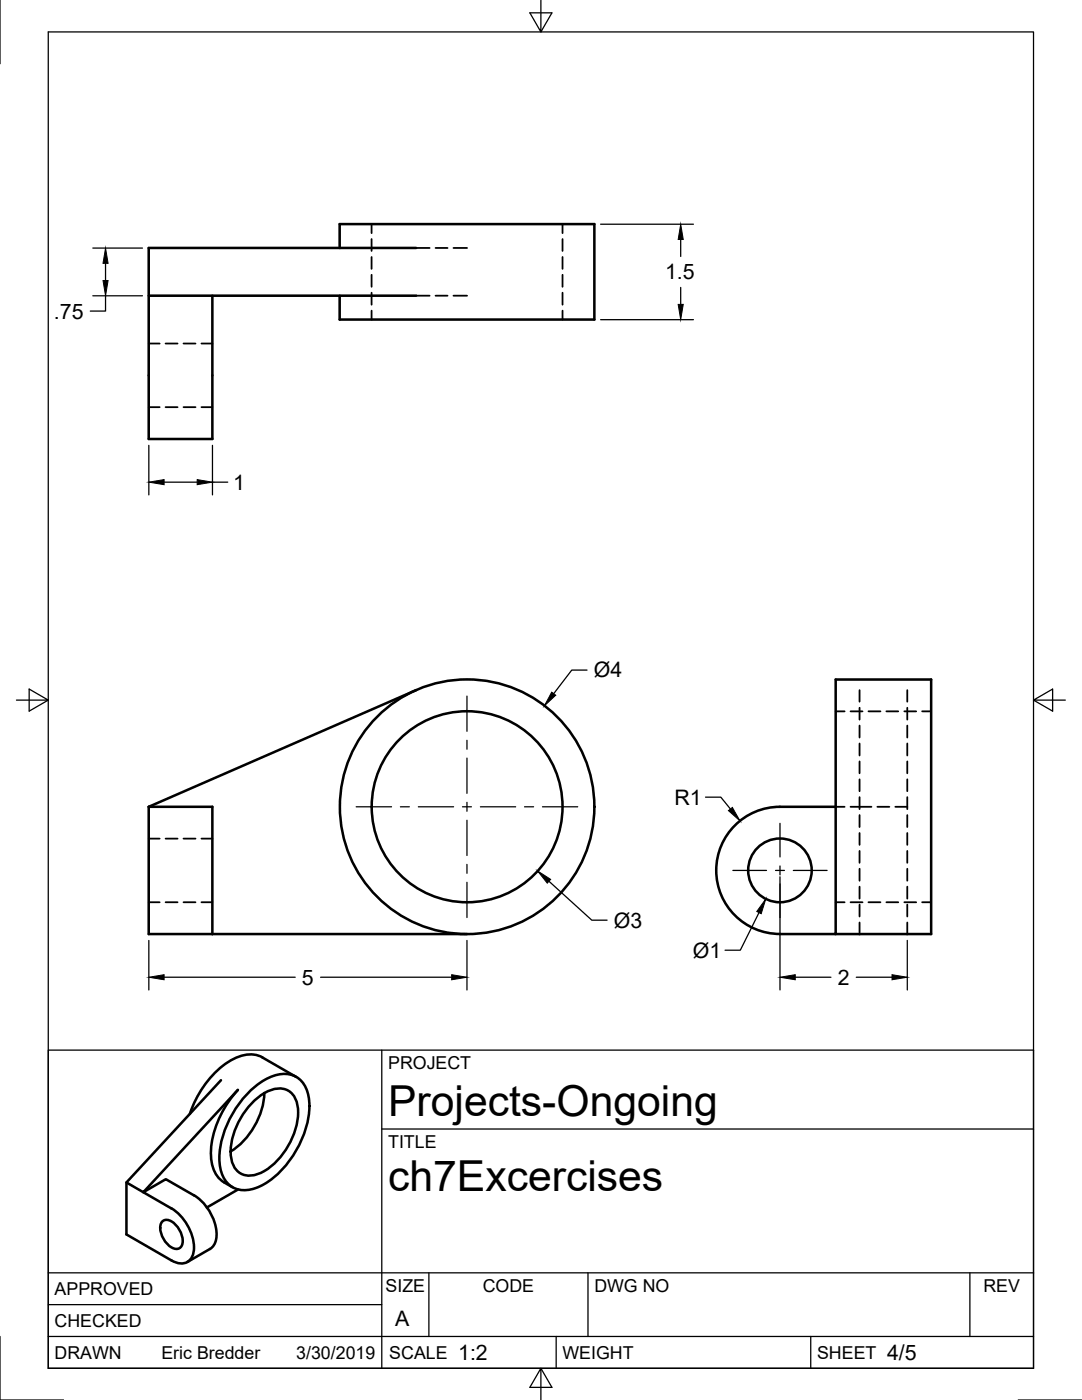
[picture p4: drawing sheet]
<svg xmlns="http://www.w3.org/2000/svg" width="216mm" height="279mm" viewBox="0 0 216 279" stroke-linecap="round" stroke-linejoin="round" font-family="sans-serif">
<!-- layer: Visible -->
<g fill="none" stroke="#000" stroke-width=".51">
<path d="M29.7 59v28.6h12.7v-28.6M67.8 49.5v-4.8h50.8v19.1h-50.8v-4.8M83 49.5h-53.3v9.5h53.3M83 137.7l-53.3 23.3M29.7 161h12.7v25.4M29.7 161v25.4h63.5M166.8 161h-11.2a12.7 12.7 0 0 0-12.7 12.7 12.7 12.7 0 0 0 12.7 12.7h11.2v-50.8h19v50.8h-19M44.1 215.6l-18.9 20.4v10.4l9 5.1M47.5 217.5l-18.9 20.4-3.4-1.9M47.5 217.5a19.3 19.3 0 0 0-5.4 13.7 6.3 6.3 0 0 0 4.3 5.7M49.7 217.9a10.9 10.9 0 0 1 7.3-3.6 5.1 5.1 0 0 1 4.7 5.2 19.4 19.4 0 0 1-6.9 15.3 9.1 9.1 0 0 1-7.2 2.6 5.2 5.2 0 0 1-3.8-5 19.4 19.4 0 0 1 5.9-14.5zM52.3 211l6.8 3.9"/>
<path d="M52.4 211a6.3 6.3 0 0 0-6.2 .5 19.7 19.7 0 0 0-8.3 10.8M52.7 218.1a14.9 14.9 0 0 1-6.7 11.7M47.5 237.4l-6.2 3.6M50.1 220.3a8.7 8.7 0 0 1 5.5-3.1 3.7 3.7 0 0 1 3.8 3.7 14.3 14.3 0 0 1-7.6 13.3 3.8 3.8 0 0 1-5.7-3.3 14.3 14.3 0 0 1 4-10.6zM32.5 243.7a2.07 2.07 0 0 1 2.7 .9 4.2 4.2 0 0 1 1 4.1 1.56 1.56 0 0 1-2.5-.1 4.3 4.3 0 0 1-1.5-4.6zM34.2 241.2l-5.6-3.3 4.5-2.6 5.6 3.3a9.5 9.5 0 0 1 4.4 8.7 2.74 2.74 0 0 1-1.2 2l-4.5 2.6M34.2 241.2a9.7 9.7 0 0 1 4.4 8.6 2.5 2.5 0 0 1-3.6 2.1l-.8-.4"/>
<circle cx="93.2" cy="161" r="25.4"/>
<circle cx="93.2" cy="161" r="19.1"/>
<circle cx="155.6" cy="173.7" r="6.3"/>
</g>
<!-- layer: Hidden -->
<g fill="none" stroke="#000" stroke-width=".36">
<path d="M74.1 44.7v1.8M74.1 47.7v2.4M74.1 51.3v2.4M74.1 54.8v2.4M74.1 58.4v2.4M83 49.5h2.7M83 59h2.7M86.9 49.5h2.4M86.9 59h2.4M90.5 49.5h2.7M90.5 59h2.7M112.2 44.7v1.8"/>
<path d="M112.2 47.7v2.4M112.2 51.3v2.4M112.2 54.8v2.4M112.2 58.4v2.4M29.7 68.6h2.2M33 68.6h2.4M36.6 68.6h2.4M40.2 68.6h2.2M74.1 62v1.8M112.2 62v1.8M29.7 81.3h2.2M33 81.3h2.4"/>
<path d="M36.6 81.3h2.4M40.2 81.3h2.2M171.5 137.7v2.3M181 137.7v2.3M166.8 142h1.7M169.7 142h2.4M171.5 159.1v2.4M171.5 155.5v2.4M171.5 152v2.3M171.5 148.4v2.4M171.5 144.8v2.4M171.5 141.2v2.4"/>
<path d="M173.3 142h2.4M176.9 142h2.3M180.4 142h2.4M181 141.2v2.4M181 144.8v2.4M181 148.4v2.4M181 152v2.3M181 155.5v2.4M181 159.1v2.4M184 142h1.8M29.7 167.4h2.2M33 167.4h2.4"/>
<path d="M36.6 167.4h2.4M40.2 167.4h2.2M166.8 161h1.7M169.7 161h4.2M171.5 177v2.3M171.5 173.4v2.4M171.5 169.8v2.4M171.5 166.2v2.4M171.5 162.7v2.4M175.1 161h2.4M178.6 161h2.4M181 162.7v2.4"/>
<path d="M181 166.2v2.4M181 169.8v2.4M181 173.4v2.4M181 177v2.3M29.7 180.1h2.2M33 180.1h2.4M36.6 180.1h2.4M40.2 180.1h2.2M166.8 180.1h1.7M169.7 180.1h2.4M171.5 184.1v2.3M171.5 180.5v2.4"/>
<path d="M173.3 180.1h2.4M176.9 180.1h2.3M180.4 180.1h2.4M181 180.5v2.4M181 184.1v2.3M184 180.1h1.8"/>
</g>
<!-- layer: Border -->
<path d="M0 0v12.7M9.6 6.4h196.6v266.7h-196.6zM107.9 0v6.4l-2.2-3.8h4.4l-2.2 3.8M3.3 139.7h6.3l-3.8-2.2v4.4l3.8-2.2M206.2 139.7l3.8 2.2v-4.4l-3.8 2.2h6.4M0 266.7v12.7h12.7M107.9 273.1l2.2 3.8h-4.4l2.2-3.8v6.3M203.2 279.4h12.7" fill="none" stroke="#000" stroke-width=".25"/>
<!-- layer: Titleblock -->
<path d="M9.6 209.6h196.6v63.5h-196.6zM76.2 209.6v63.5M76.2 225.3h130M9.6 254h196.6M85.6 254v12.7M117.3 254v12.7M193.5 254v12.7M9.6 266.7h196.6M9.6 260.4h66.6M111 266.7v6.4M161.8 266.7v6.4" fill="none" stroke="#000" stroke-width=".25"/>
<!-- layer: Dimensions -->
<g fill="none" stroke="#000" stroke-width=".25">
<path d="M18.5 49.5h9.9M18.5 59h9.9M21.1 59v3.1h-3.1M21.1 52.6v3.4M119.8 44.7h18.6M135.8 47.8v3.4M135.8 57.4v3.3M119.8 63.8h18.6M29.7 88.9v9.9M32.7 96.2h6.6M42.4 88.9v9.9M42.4 96.2h3"/>
<path d="M117.1 133.7h-3l-3.6 4.7M140.8 159.1h3l2 2.4M109.5 175.9l8.6 7.7h3M155.6 175v22.6M29.7 187.7v9.9M32.7 195h26.2M64 195h26.1M93.2 187.7v9.9M151.4 182.1l-3.7 7.5h-3M158.7 195h7.1M170.9 195h7.1M181 187.7v9.9"/>
</g>
<g fill="#000" stroke="#000" stroke-width=".2">
<path d="M21.1 49.5l.5 3.1h-1zM20.6 56h1l-.5 3zM135.8 44.7l.5 3.1h-1zM135.3 60.7h1l-.5 3.1zM29.7 96.2l3-.5v1zM39.3 95.7l3.1 .5-3.1 .5zM110.1 138.1l.8 .6-2.3 2.2zM107.3 173.8l2.6 1.7-.7 .8zM145.4 161.8l.7-.7 1.6 2.7zM29.7 195l3-.5v1zM90.1 194.5l3.1 .5-3.1 .5zM152.8 179.4l-.9 3-.9-.5z"/>
<path d="M155.6 195l3.1-.5v1zM178 194.5l3 .5-3 .5z"/>
</g>
<!-- layer: Center Lines -->
<g fill="none" stroke="#000" stroke-width=".25">
<path d="M93.2 138.9v7M93.2 147.7v1.8M93.2 151.3v7M71.1 161h7M79.9 161h1.8M83.5 161h7M92.3 161h1.8M93.2 160.1v1.8M93.2 163.7v7M93.2 172.5v1.8M93.2 176.1v7M95.9 161h7"/>
<path d="M104.7 161h1.8M108.2 161h7.1M146.2 173.7h6.8M154.7 173.7h1.8M155.6 164.3v6.7M155.6 172.8v1.8M155.6 176.4v6.7M158.3 173.7h6.7"/>
</g>
<g font-size="8.5">
<text x="77.4" y="222.8">Projects-Ongoing</text>
<text x="77.4" y="237.8">ch7Excercises</text>
</g>
<g font-size="4.3">
<text x="132.7" y="55.8">1.5</text>
<text x="10.8" y="63.6">.75</text>
<text x="46.5" y="97.7">1</text>
<text x="118.5" y="135.2">Ø4</text>
<text x="134.6" y="160.6">R1</text>
<text x="122.5" y="185.1">Ø3</text>
<text x="138.2" y="191.1">Ø1</text>
<text x="60.2" y="196.5">5</text>
<text x="167.2" y="196.6">2</text>
<text x="78.9" y="264.5">A</text>
<text x="91.4" y="271.4">1:2</text>
<text x="177" y="271.4">4/5</text>
</g>
<g font-size="3.5">
<text x="77.4" y="213.4">PROJECT</text>
<text x="77.4" y="229.1">TITLE</text>
<text x="76.9" y="257.8">SIZE</text>
<text x="96.3" y="257.8">CODE</text>
<text x="118.6" y="257.8">DWG NO</text>
<text x="196.2" y="257.8">REV</text>
<text x="10.9" y="258.5">APPROVED</text>
<text x="10.9" y="264.8">CHECKED</text>
<text x="10.9" y="271.2">DRAWN</text>
<text x="32.2" y="271.2">Eric Bredder</text>
<text x="59.1" y="271.2">3/30/2019</text>
<text x="77.7" y="271.2">SCALE</text>
<text x="112.2" y="271.2">WEIGHT</text>
<text x="163" y="271.2">SHEET</text>
</g>
</svg>
